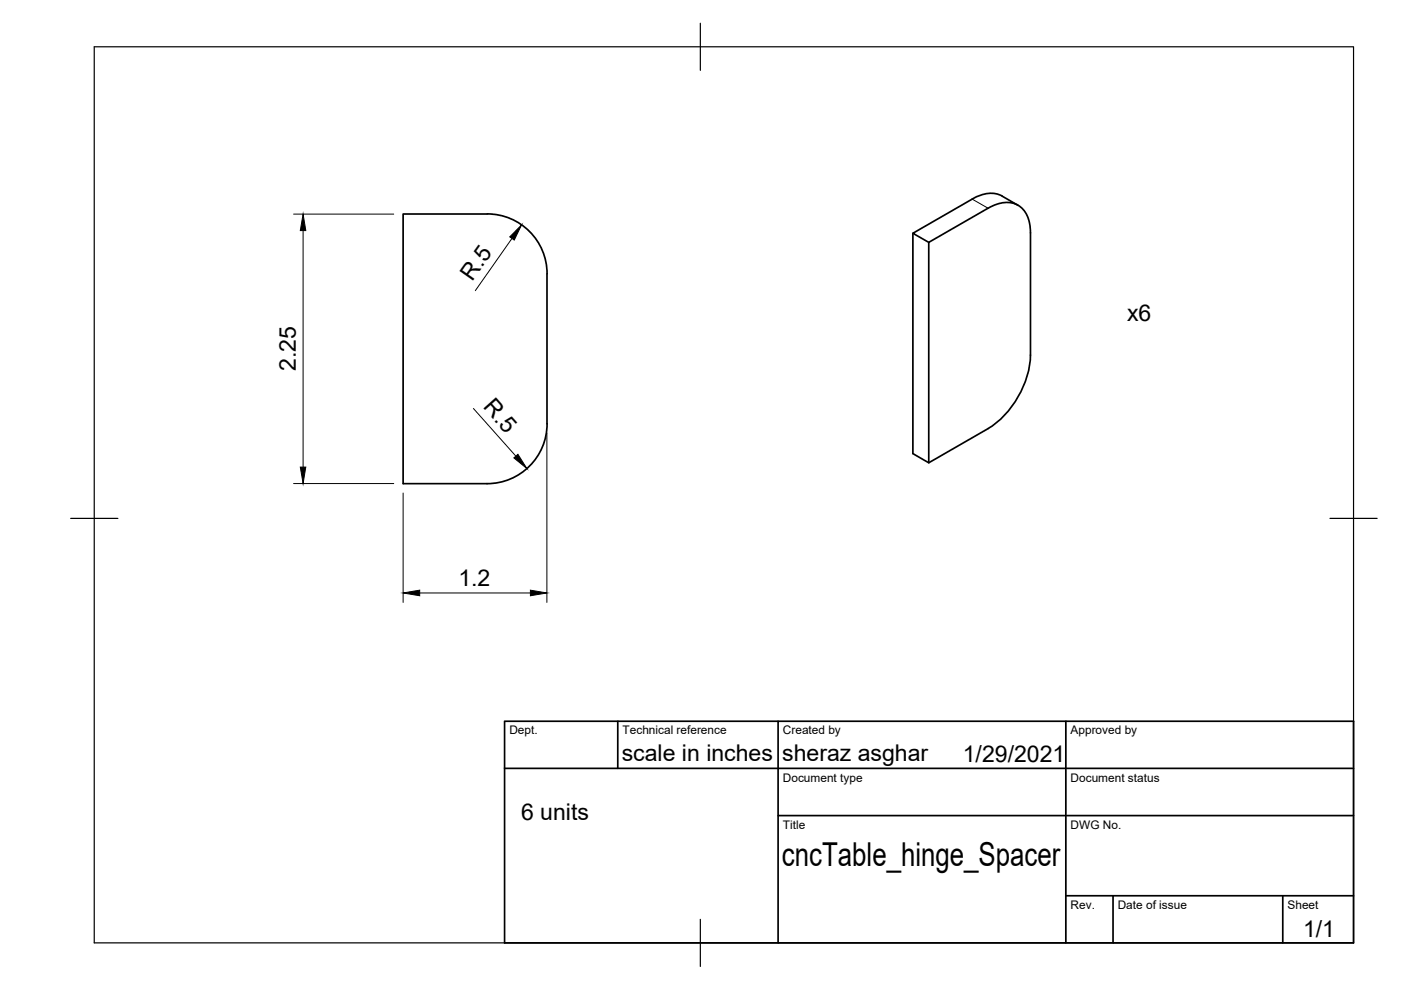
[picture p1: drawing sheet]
<svg xmlns="http://www.w3.org/2000/svg" width="297mm" height="210mm" viewBox="0 0 297 210" stroke-linecap="round" stroke-linejoin="round" font-family="sans-serif">
<!-- layer: Visible -->
<path d="M103.3 45.4h-17.8v57.1h17.8M103.3 45.4a12.7 12.7 0 0 1 12.7 12.7M116 58.1v31.7a12.7 12.7 0 0 1-12.7 12.7M193.5 49.5v46.7l3.4 1.9 12.6-7.2M206.1 42.2l-12.6 7.3 3.4 1.9M209.5 44.1l-12.6 7.3v46.7M209.5 44.1a6.2 6.2 0 0 1 6.7-.3 6.6 6.6 0 0 1 2.3 5.6v25.9a19.9 19.9 0 0 1-9 15.6M212.5 41.6l3.3 1.9M212.5 41.6a6.3 6.3 0 0 0-6.4 .6" fill="none" stroke="#000" stroke-width=".36"/>
<!-- layer: Visible Narrow -->
<path d="M206.1 42.2l3.4 1.9" fill="none" stroke="#000" stroke-width=".21"/>
<!-- layer: Border -->
<path d="M20 9.9h267v190h-267zM148.5 4.9v10M15 109.9h10M282 109.9h10M148.5 194.9v10" fill="none" stroke="#000" stroke-width=".25"/>
<!-- layer: TitleBlock -->
<path d="M107 152.9h180v47h-180zM131 152.9v10M165 152.9v47M226 152.9v47M107 162.9h180M165 172.9h122M226 189.9h61M236 189.9v10M272 189.9v10" fill="none" stroke="#000" stroke-width=".36"/>
<!-- layer: Dimensions -->
<path d="M62.3 45.4h21.2M64.3 48.9v50.1M108.5 50.6l-7.7 11M100.4 86.6l9 10.1M116 91.8v35.9M62.3 102.5h21.2M85.5 104.5v23.2M89 125.7h23.5" fill="none" stroke="#000" stroke-width=".21"/>
<path d="M64.3 45.4l.5 3.5h-1.1zM110.6 47.7l-1.6 3.2-.9-.7zM63.7 99h1.1l-.5 3.5zM108.9 97.1l.9-.8 1.9 3zM85.5 125.7l3.5-.6v1.2zM112.5 125.1l3.5 .6-3.5 .6z" fill="#000" stroke="#000" stroke-width=".21"/>
<text font-size="7" x="165.8" y="183.5">cncTable_hinge_Spacer</text>
<g font-size="4.9">
<text x="100.1" y="59.8" transform="rotate(-55 100.1 59.8)">R.5</text>
<text x="239" y="68.1">x6</text>
<text x="62.7" y="78.7" transform="rotate(-90 62.7 78.7)">2.25</text>
<text x="102.3" y="86.4" transform="rotate(48 102.3 86.4)">R.5</text>
<text x="97.2" y="124.2">1.2</text>
<text x="131.8" y="161.4">scale in inches</text>
<text x="165.8" y="161.4">sheraz asghar</text>
<text x="204.1" y="161.5">1/29/2021</text>
<text x="110.5" y="173.9">6 units</text>
<text x="276.3" y="198.6">1/1</text>
</g>
<g font-size="2.5">
<text x="108" y="155.7">Dept.</text>
<text x="132" y="155.7">Technical reference</text>
<text x="166" y="155.7">Created by</text>
<text x="227" y="155.7">Approved by</text>
<text x="166" y="165.7">Document type</text>
<text x="227" y="165.7">Document status</text>
<text x="166" y="175.7">Title</text>
<text x="227" y="175.7">DWG No.</text>
<text x="227" y="192.7">Rev.</text>
<text x="237" y="192.7">Date of issue</text>
<text x="273" y="192.7">Sheet</text>
</g>
</svg>
